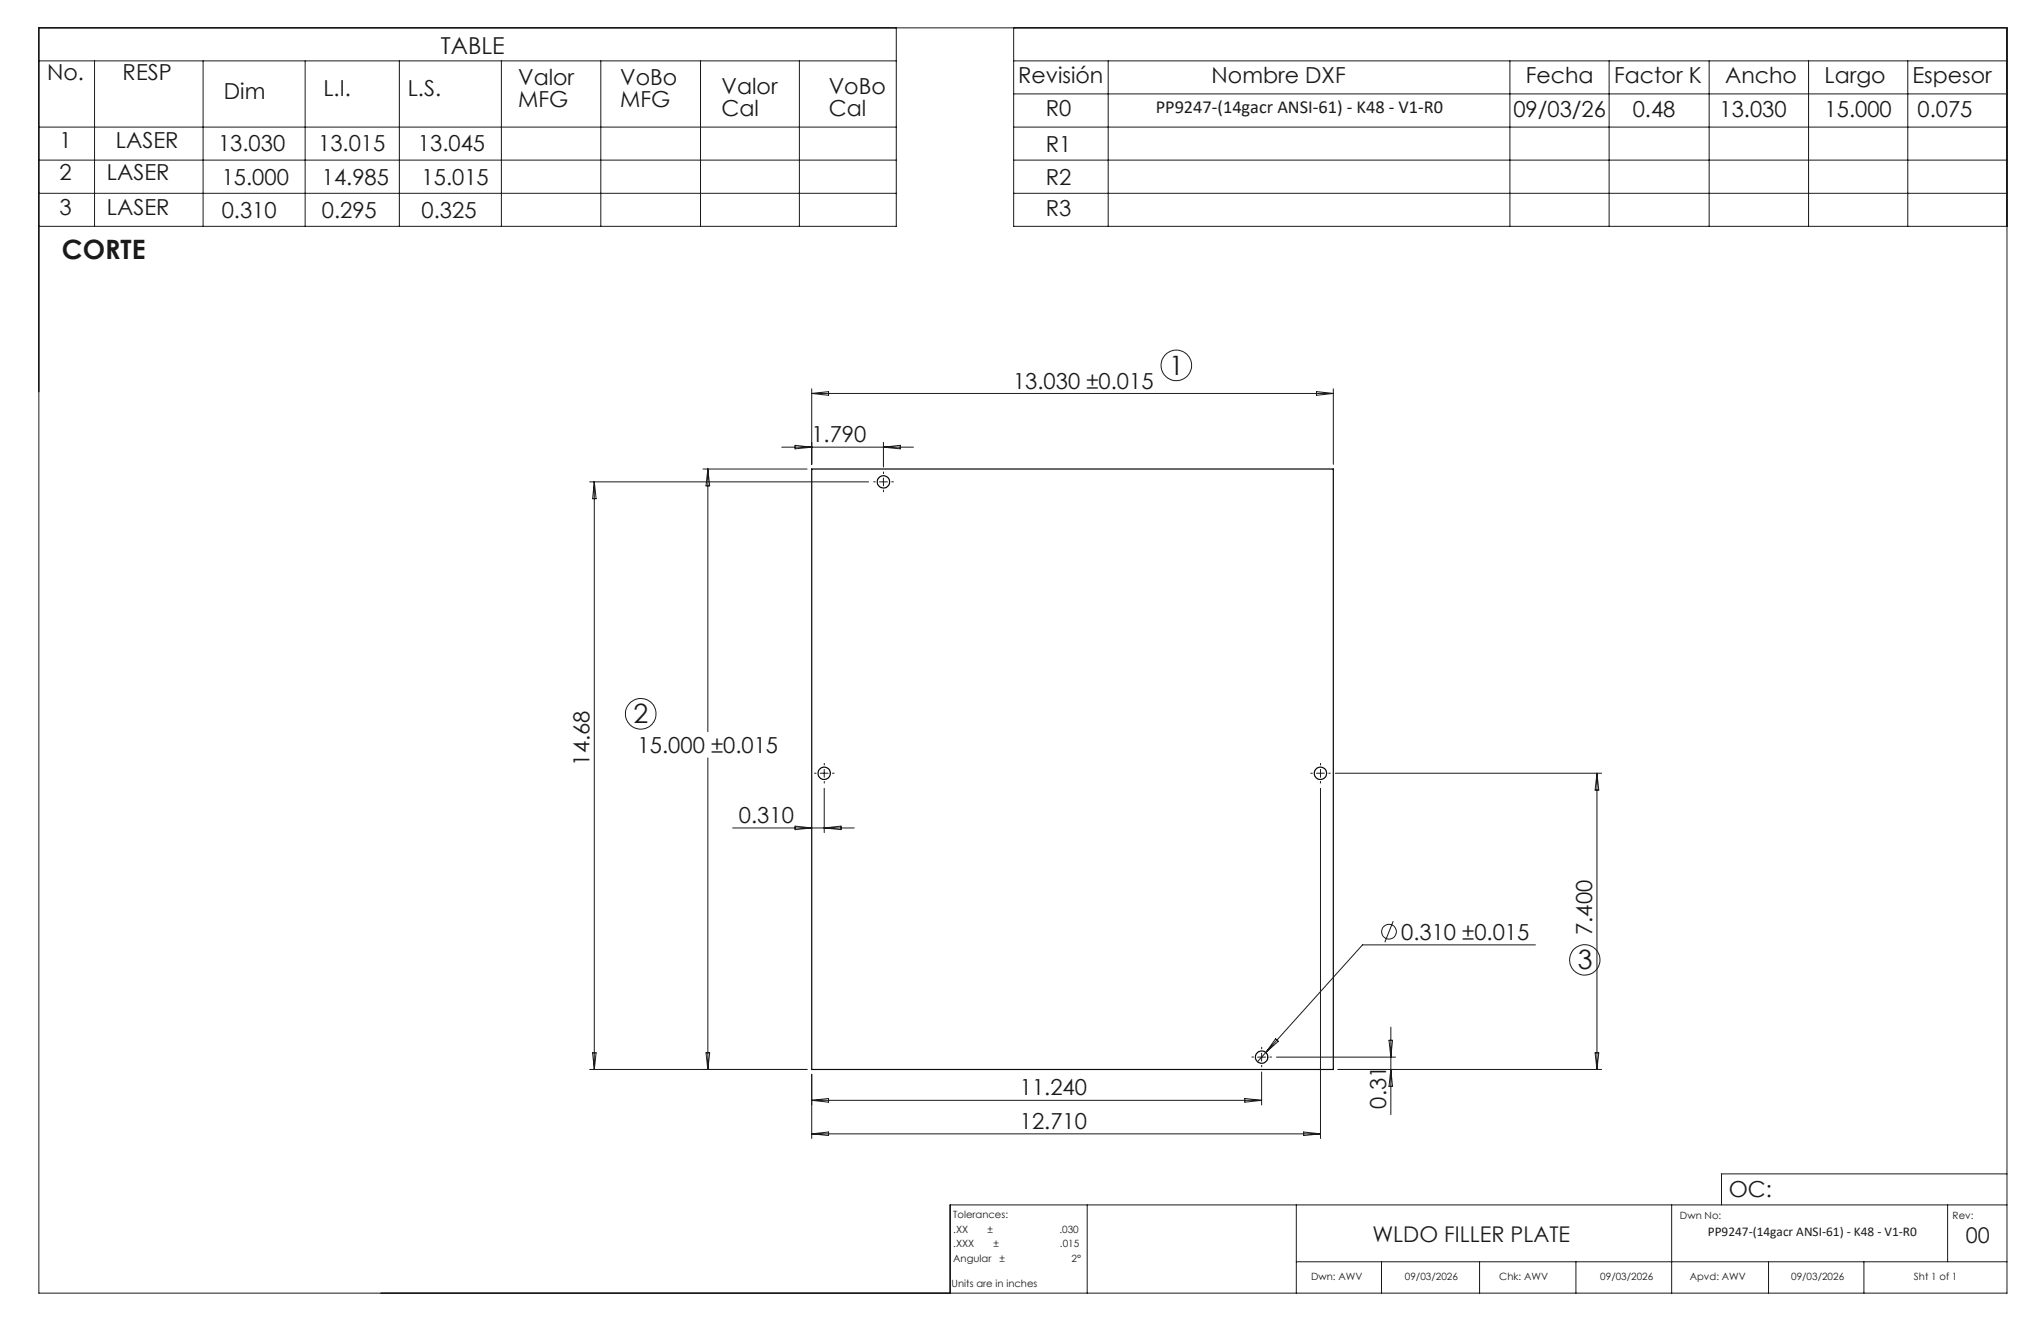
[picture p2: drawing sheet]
<svg xmlns="http://www.w3.org/2000/svg" width="432mm" height="279mm" viewBox="0 0 432 279" stroke-linecap="round" stroke-linejoin="round" font-family="sans-serif">
<g fill="none" stroke="#000" stroke-width=".25">
<path d="M171.7 99.2h110.4v127h-110.4z"/>
<circle cx="186.9" cy="101.9" r="1.31"/>
<circle cx="174.4" cy="163.6" r="1.32"/>
<circle cx="279.3" cy="163.6" r="1.32"/>
<circle cx="266.9" cy="223.6" r="1.31"/>
</g>
<g fill="none" stroke="#191924" stroke-width=".21">
<path d="M8.2 5.9h416.4v267.6h-416.4zM8.2 12.9h181.4M20 12.9v35M43 12.9v35M64.6 12.9v35M84.5 12.9v35M106.1 12.9v35M127.1 12.9v35M148.2 12.9v35M169.1 12.9v35M189.6 5.9v42h-181.4M214.5 12.9h210.1"/>
<path d="M214.5 5.9v42h210.1M214.5 19.9h210.1M234.5 12.9v35M319.4 12.9v35M340.4 12.9v35M361.6 12.9v35M382.6 12.9v35M403.6 12.9v35M8.2 26.9h181.4M8.2 33.9h181.4M214.5 26.9h210.1M214.5 33.9h210.1"/>
<path d="M8.2 40.9h181.4M214.5 40.9h210.1M148.7 99.2h22M149.8 99.2v55.6M149.8 99.2l.3 3.6h-.7zM165.4 94.6h27.9M168.2 94.2l3.5 .4-3.5 .3zM171.7 82.2v16M171.7 83.2h110.4M171.7 83.2l3.6-.4v.8zM186.9 93.6v5.2M186.9 94.6l3.6-.4v.7z"/>
<path d="M278.5 82.8l3.6 .4-3.6 .4zM282.1 82.2v16M124.7 101.9h59.1M125.7 101.9v124.3M125.7 101.9l.4 3.6h-.7zM186.1 101.9h1.6M186.9 101.1v1.7M149.8 160.3v65.9M155 175.1h25.7M168.2 174.7l3.5 .4-3.5 .4zM173.5 163.5h1.7M174.4 162.7v1.7"/>
<path d="M174.4 166.7v9.4M174.4 175.1l3.5-.4v.8zM278.5 163.5h1.7M279.4 162.7v1.7M279.4 166.7v74.1M282.5 163.5h56.3M337.9 163.5v62.7M337.9 163.5l.3 3.6h-.7zM294.7 194.8l-1.7 4.5M324.8 199.8h-36.5l-20.5 22.8M269.9 219.7l.5 .5-2.6 2.4zM294.3 217.2v18.6"/>
<path d="M124.7 226.2h46M125.4 222.7h.7l-.4 3.5zM149.4 222.7h.7l-.3 3.5zM171.7 227.2v13.6M171.7 232.7l3.6-.4v.8zM171.7 239.8l3.6-.4v.8zM171.7 239.8h107.7M171.7 232.7h95.2M263.3 232.3l3.6 .4-3.6 .4zM266.1 223.6h1.7M266.9 222.7v1.7M266.9 226.7v7"/>
<path d="M267.8 222.6l-1.8 2M270.1 223.6h25.1M275.8 239.4l3.6 .4-3.6 .4zM283.1 226.2h55.7M293.9 220h.7l-.3 3.6zM294.3 226.2l.3 3.6h-.7zM337.5 222.7h.7l-.3 3.5zM230 254.8v18.7M274.2 254.8v18.7M353.7 254.8v18.7M412 254.8v12.1M424.6 254.8h-223.6v18.7"/>
<path d="M424.6 248.3h-60.4v6.5M274.2 266.9h150.4M292.3 266.9v6.6M313 266.9v6.6M333.4 266.9v6.6M374.2 266.9v6.6M394.3 266.9v6.6"/>
<circle cx="248.9" cy="77.3" r="3.2"/>
<circle cx="135.6" cy="151" r="3.2"/>
<circle cx="293.9" cy="197.1" r="1.55"/>
<circle cx="335.3" cy="203" r="3.2"/>
</g>
<g fill="none" stroke="#191924" stroke-width=".21" stroke-dasharray="15.2 1.3 1.3 1.3" stroke-linecap="butt">
<path d="M185.3 101.9h-.5M186.9 100.2v-.4M186.9 103.6v.5M188.6 101.9h.5M172.7 163.5h-.5M174.4 161.9v-.5M174.4 165.2v.5M176.1 163.5h.4M277.7 163.5h-.5M279.4 161.9v-.5M279.4 165.2v.5M281 163.5h.5"/>
<path d="M265.3 223.6h-.5M266.9 221.9v-.5M266.9 225.2v.5M268.6 223.6h.5"/>
</g>
<g font-size="5.6" fill="#191924">
<text x="13.1" y="54.8">CORTE</text>
<text x="247.3" y="79.2">1</text>
<text x="134" y="152.9">2</text>
<text x="333.8" y="205">3</text>
</g>
<text font-size="4.9" fill="#191924" x="93.3" y="11.4">TABLE</text>
<g font-size="4.7" fill="#191924">
<text x="10" y="17">No.</text>
<text x="26" y="17">RESP</text>
<text x="215.4" y="17.6">Revisión</text>
<text x="256.3" y="17.6">Nombre DXF</text>
<text x="322.8" y="17.5">Fecha</text>
<text x="341.5" y="17.5">Factor K</text>
<text x="365" y="17.5">Ancho</text>
<text x="386" y="17.5">Largo</text>
<text x="404.6" y="17.5">Espesor</text>
<text x="47.4" y="20.9">Dim</text>
<text x="68.4" y="20.4">L.I.</text>
<text x="86.3" y="20.4">L.S.</text>
<text x="109.6" y="18.1">Valor</text>
<text x="109.6" y="22.6">MFG</text>
<text x="131.2" y="18.1">VoBo</text>
<text x="131.2" y="22.6">MFG</text>
<text x="152.7" y="20">Valor</text>
<text x="175.3" y="20">VoBo</text>
<text x="152.7" y="24.5">Cal</text>
<text x="175.3" y="24.5">Cal</text>
<text x="221.3" y="24.6">R0</text>
<text x="320.2" y="24.7">09/03/26</text>
<text x="345.4" y="24.7">0.48</text>
<text x="363.8" y="24.7">13.030</text>
<text x="386" y="24.7">15.000</text>
<text x="405.7" y="24.7">0.075</text>
<text x="12.6" y="31.3">1</text>
<text x="24.5" y="31.3">LASER</text>
<text x="46.1" y="32">13.030</text>
<text x="67.3" y="32">13.015</text>
<text x="88.4" y="32">13.045</text>
<text x="221.3" y="32.1">R1</text>
<text x="12.6" y="38">2</text>
<text x="22.6" y="38">LASER</text>
<text x="46.9" y="39.2">15.000</text>
<text x="68.1" y="39.2">14.985</text>
<text x="89.2" y="39.2">15.015</text>
<text x="221.3" y="39.1">R2</text>
<text x="12.6" y="45.4">3</text>
<text x="22.6" y="45.4">LASER</text>
<text x="46.9" y="46.1">0.310</text>
<text x="68.1" y="46.1">0.295</text>
<text x="89.2" y="46.1">0.325</text>
<text x="221.3" y="45.8">R3</text>
<text x="214.3" y="82.2">13.030 ±0.015</text>
<text x="171.7" y="93.5">1.790</text>
<text x="124.8" y="161.9" transform="rotate(-90 124.8 161.9)">14.68</text>
<text x="134.9" y="159.3">15.000 ±0.015</text>
<text x="156.3" y="174.1">0.310</text>
<text x="336.9" y="197.8" transform="rotate(-90 336.9 197.8)">7.400</text>
<text x="296.4" y="198.8">0.310 ±0.015</text>
<text x="215.8" y="231.7">11.240</text>
<text x="215.8" y="238.8">12.710</text>
<text x="293.2" y="234.5" transform="rotate(-90 293.2 234.5)">0.31</text>
<text x="365.8" y="253.1">OC:</text>
</g>
<g font-size="4.6" fill="#191924">
<text x="290.4" y="262.7">WLDO FILLER PLATE</text>
<text x="415.9" y="263">00</text>
</g>
<text font-size="3.9" fill="#191924" x="244.5" y="24">PP9247-(14gacr ANSI-61) - K48 - V1-R0</text>
<text font-size="2.8" fill="#191924" x="361.3" y="261.5">PP9247-(14gacr ANSI-61) - K48 - V1-R0</text>
<g font-size="2.1" fill="#191924">
<text x="201.7" y="257.6">Tolerances:</text>
<text x="355.4" y="257.8">Dwn No:</text>
<text x="413.1" y="257.8">Rev:</text>
<text x="201.7" y="260.7">.XX</text>
<text x="201.7" y="263.9">.XXX</text>
<text x="208.9" y="260.7">±</text>
<text x="210.2" y="263.9">±</text>
<text x="224.1" y="260.7">.030</text>
<text x="224.3" y="263.9">.015</text>
<text x="201.7" y="267">Angular</text>
<text x="211.5" y="267">±</text>
<text x="226.7" y="267">2°</text>
<text x="201.3" y="272.3">Units are in inches</text>
<text x="277.4" y="270.7">Dwn: AWV</text>
<text x="297.2" y="270.7">09/03/2026</text>
<text x="317.2" y="270.7">Chk: AWV</text>
<text x="338.6" y="270.7">09/03/2026</text>
<text x="357.5" y="270.7">Apvd: AWV</text>
<text x="378.9" y="270.7">09/03/2026</text>
<text x="404.9" y="270.7">Sht 1 of 1</text>
</g>
</svg>
